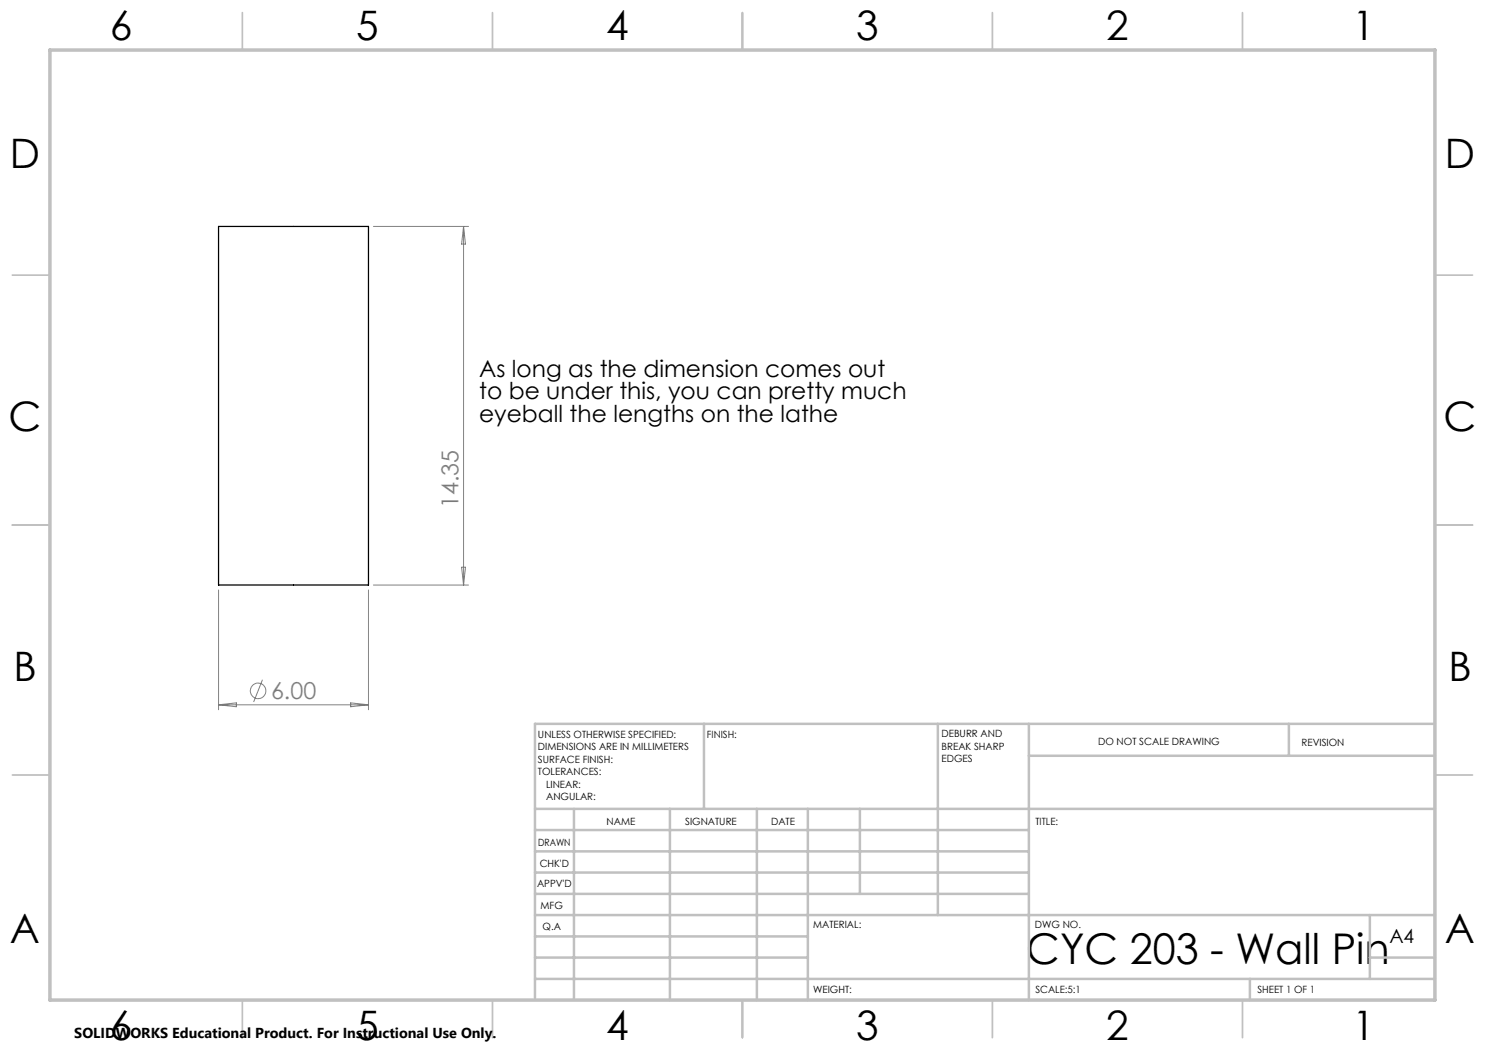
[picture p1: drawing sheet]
<svg xmlns="http://www.w3.org/2000/svg" width="297mm" height="210mm" viewBox="0 0 297 210" stroke-linecap="round" stroke-linejoin="round" font-family="sans-serif">
<path d="M43.7 45.3h30v71.7h-30z" fill="none" stroke="#000" stroke-width=".25"/>
<g fill="none" stroke="#808080" stroke-width=".2">
<path d="M74.7 45.3h19M92.7 45.3v71.7M92.7 45.3l.4 3.5h-.8zM43.7 118v23.9M73.7 118v23.9M74.7 117h19M92.3 113.4h.8l-.4 3.6zM52.5 136l-1.8 4.4M43.7 141h30M43.7 141l3.6-.4v.7zM70.1 140.6l3.6 .4-3.6 .3z"/>
<circle cx="51.6" cy="138.2" r="1.55"/>
</g>
<g fill="none" stroke="#c0c0c0" stroke-width=".35">
<path d="M48.5 2.5v7.5M98.5 2.5v7.5M148.5 2.5v7.5M198.5 2.5v7.5M248.5 2.5v7.5M2.5 55h7.5M287 55h7.5M2.5 105h7.5M287 105h7.5M2.5 155h7.5M287 155h7.5M48.5 200v7.5"/>
<path d="M98.5 200v7.5M148.5 200v7.5M198.5 200v7.5M248.5 200v7.5"/>
</g>
<g fill="none" stroke="#c0c0c0" stroke-width=".5">
<path d="M140.8 144.8v17M187.6 144.8v38.2M205.8 144.8v55.2M205.8 151.2h81.2M257.8 144.8v6.4M287 144.8h-180v55.2M107 161.8h180M107 178.8h98.8M107 174.5h98.8M107 170.3h98.8M107 166h98.8M114.8 161.8v38.2"/>
<path d="M134 161.8v38.2M151.4 161.8v38.2M161.6 161.8v38.2M172 161.8v17M107 195.8h180M107 191.5h54.6M107 187.3h54.6M107 183h180M250 195.8v4.2M274 191.5h13M274 183v12.8"/>
</g>
<path d="M10 10h277v190h-277z" fill="none" stroke="#c0c0c0" stroke-width=".7"/>
<text font-size="8.5" x="205.3" y="192.7">CYC 203 - Wall Pin</text>
<g font-size="8.1">
<text x="22" y="8">6</text>
<text x="71.2" y="8">5</text>
<text x="121.2" y="8">4</text>
<text x="171.2" y="8">3</text>
<text x="221.2" y="8">2</text>
<text x="270.5" y="8">1</text>
<text x="2" y="33.6">D</text>
<text x="289" y="33.6">D</text>
<text x="1.7" y="86.1">C</text>
<text x="288.7" y="86.1">C</text>
<text x="2.7" y="136.1">B</text>
<text x="289.7" y="136.1">B</text>
<text x="2" y="188.6">A</text>
<text x="289" y="188.6">A</text>
<text x="22" y="208">6</text>
<text x="71.2" y="208">5</text>
<text x="121.2" y="208">4</text>
<text x="171.2" y="208">3</text>
<text x="221.2" y="208">2</text>
<text x="270.5" y="208">1</text>
</g>
<g font-size="4.7">
<text x="95.8" y="75.3">As long as the dimension comes out</text>
<text x="95.8" y="79.9">to be under this, you can pretty much</text>
<text x="95.8" y="84.4">eyeball the lengths on the lathe</text>
</g>
<g font-size="4.7" fill="#808080">
<text x="91.7" y="101.6" transform="rotate(-90 91.7 101.6)">14.35</text>
<text x="54.2" y="139.9">6.00</text>
</g>
<text font-size="3.9" x="277.9" y="188.5">A4</text>
<text font-size="2.9" x="14.9" y="207.6">SOLIDWORKS Educational Product. For Instructional Use Only.</text>
<g font-size="2">
<text x="107.6" y="147.6">UNLESS OTHERWISE SPECIFIED:</text>
<text x="141.4" y="147.6">FINISH:</text>
<text x="188.3" y="147.5">DEBURR AND</text>
<text x="188.3" y="150">BREAK SHARP</text>
<text x="219.6" y="149">DO NOT SCALE DRAWING</text>
<text x="260.3" y="149.2">REVISION</text>
<text x="107.6" y="150.1">DIMENSIONS ARE IN MILLIMETERS</text>
<text x="107.6" y="152.6">SURFACE FINISH:</text>
<text x="107.6" y="155.1">TOLERANCES:</text>
<text x="188.3" y="152.5">EDGES</text>
<text x="109.2" y="157.6">LINEAR:</text>
<text x="109.2" y="160.1">ANGULAR:</text>
<text x="121.3" y="165">NAME</text>
<text x="137" y="164.9">SIGNATURE</text>
<text x="154.2" y="164.9">DATE</text>
<text x="207.1" y="164.9">TITLE:</text>
<text x="107.6" y="169.1">DRAWN</text>
<text x="107.9" y="173.3">CHK'D</text>
<text x="107.4" y="177.4">APPV'D</text>
<text x="108.1" y="181.8">MFG</text>
<text x="108.5" y="186">Q.A</text>
<text x="162.6" y="185.5">MATERIAL:</text>
<text x="207" y="185.5">DWG NO.</text>
<text x="162.6" y="198.5">WEIGHT:</text>
<text x="207.1" y="198.6">SCALE:5:1</text>
<text x="251.5" y="198.6">SHEET 1 OF 1</text>
</g>
</svg>
